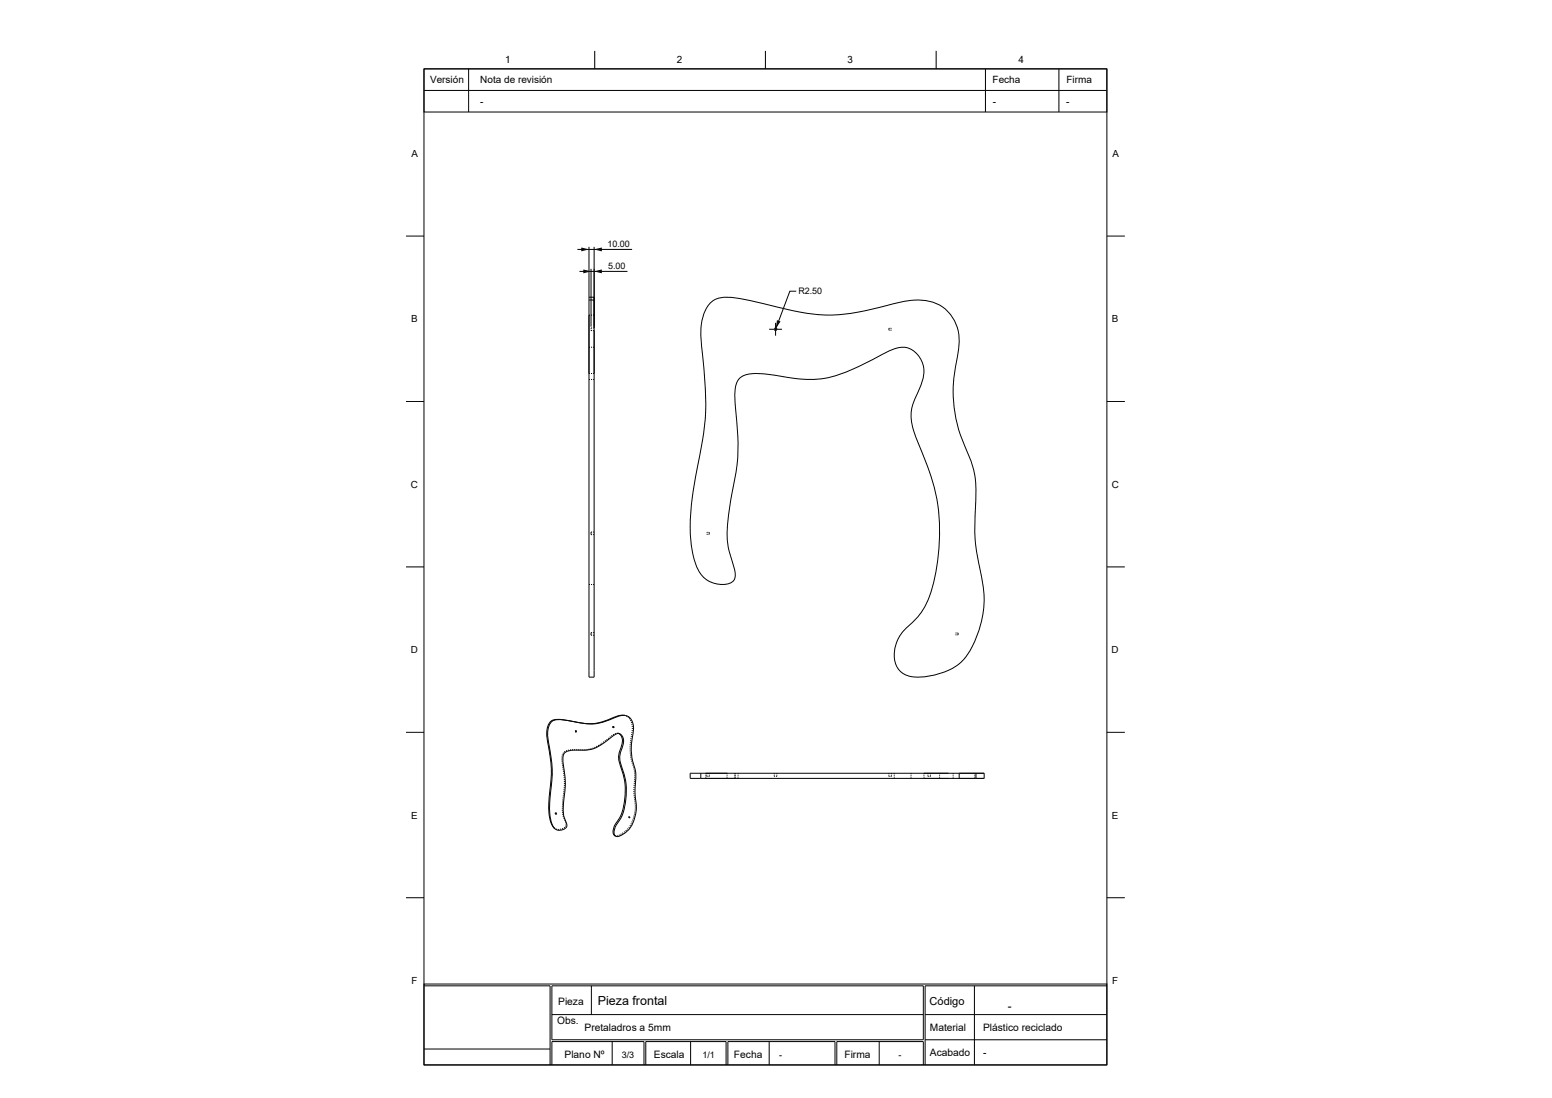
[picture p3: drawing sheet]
<svg xmlns="http://www.w3.org/2000/svg" width="420mm" height="297mm" viewBox="0 0 420 297" stroke-linecap="round" stroke-linejoin="round" font-family="sans-serif">
<g fill="none" stroke="#000" stroke-width=".27">
<path d="M114.7 18.6h184.8v269.5h-184.8zM114.7 18.6h184.8v11.7h-184.8zM126.8 18.6v11.7M160.9 13.8v4.8M207.1 13.8v4.8M253.3 13.8v4.8M266.7 18.6v11.7M286.6 18.6v11.7M114.7 24.5h184.8M109.9 63.9h4.8M156.3 67.5h14.8M156.8 73.4h13"/>
<path d="M159.4 66.8v13.6M159.9 72.7v15.7M160.8 66.8v21.6M215.5 78.8h-1.8l-3.7 9.9a.35 .35 0 0 1 .2 .4 .35 .35 0 0 1-.2 .3M299.5 63.9h4.9M159.4 81.2v102h1.4v-102M159.4 93.9h.3M159.4 81.2h1.4M159.7 85.2h-.3v15.8h.3M159.9 89.2v.2h.3M159.9 93.9h.3M159.9 85.2h.3"/>
<path d="M160.2 88.7h-.3v.2M160.5 93.9h.3M160.5 89.4h.3v11.6h-.3M160.5 85.2h.3M160.8 80.4v8.3h-.3M160.8 80.4v.8M160.8 80.4h-1.4v.8M192.1 82.1a6.8 6.8 0 0 1 6.2-1.6l8.8 1.8a65.6 65.6 0 0 0 19 2.9 97.4 97.4 0 0 0 18-3.6 13.6 13.6 0 0 1 11.7 1.9 11.9 11.9 0 0 1 3.5 12.1 38.3 38.3 0 0 0 2.7 27.2 26.8 26.8 0 0 1 2 14.1 54.4 54.4 0 0 0 1.7 19.7 26.8 26.8 0 0 1-5.3 22.2 18.1 18.1 0 0 1-14.7 4 5.8 5.8 0 0 1-3.6-7.1 11.5 11.5 0 0 1 4.8-7.3 19.7 19.7 0 0 0 5.8-10.8 53.3 53.3 0 0 0-3.8-36.7 20.1 20.1 0 0 1-2.2-10l1-3.1a16 16 0 0 0 2.3-8.3 5.9 5.9 0 0 0-8-5.1l-1.7 .7a72.7 72.7 0 0 1-16.2 7.1 37 37 0 0 1-14.7-.7 18.2 18.2 0 0 0-8.1 .1 4.4 4.4 0 0 0-2.4 4.6l.1 3.8a60.4 60.4 0 0 1-.3 20.1 69.2 69.2 0 0 0-1.8 16.4l.4 2.7 1.5 4.8a2.74 2.74 0 0 1-1.9 4 7.4 7.4 0 0 1-8.8-5.8 47.3 47.3 0 0 1-.1-21.8l.6-3.5a73 73 0 0 0 2.2-23.4l-.8-8.8a17.4 17.4 0 0 1 1.6-11.9zM208.1 89.1h3.5M209.6 89.2l.2 .2M209.8 88.7l-.2 .2M209.9 87.3v3.5"/>
<path d="M240.7 88.7a.35 .35 0 0 0-.2 .4 .35 .35 0 0 0 .2 .3M241 88.7l.2 .2M241.2 89.2l-.2 .2M109.9 108.6h4.8M159.4 102.6h.3M159.9 101h.3M159.9 102.6h.3M160.5 102.6h.3M299.5 108.6h4.9M109.9 153.3h4.8M159.4 158.1h.3M159.9 158.1h.3"/>
<path d="M160.2 143.9h-.3v.7h.3M160.5 143.9h.3M160.5 144.6h.3M160.5 158.1h.3M191.3 144.4l.2 .2M191.5 143.9l-.2 .2M191.8 143.9a.35 .35 0 0 1 .2 .4 .35 .35 0 0 1-.2 .3M299.5 153.3h4.9M160.2 171.1h-.3v.7h.3M160.5 171.1h.3M160.5 171.8h.3M258.6 171.6l.2 .2"/>
<path d="M258.8 171.1l-.2 .2M259.1 171.2a.35 .35 0 0 1 .2 .3 .35 .35 0 0 1-.2 .3M109.9 198.1h4.8M155.7 197.7l.2 .3M155.8 197.7h.1M155.9 197.7v.3M164.4 200l-.3 .1M164.8 199.6l-.2 .2M165.2 199.3l-.2 .1M165.7 198.9l-.3 .2M165.9 196.8h.1M165.9 196.5v.3"/>
<path d="M165.9 196.5l.2 .1M166.1 196.6l-.1 .2M166.1 198.6l-.2 .2M166.6 198.4l-.2 .1M166.9 198.3h.3M167.2 198.3a2.57 2.57 0 0 1 1 3.6 6.4 6.4 0 0 0 0 6 17.7 17.7 0 0 1-.8 13.7 4.2 4.2 0 0 0-1.3 4.2l.2 .2M167.2 198.3l.4 .1M167.6 198.4a2.89 2.89 0 0 1 .7 4.1 6.1 6.1 0 0 0 .2 5.6 17.8 17.8 0 0 1-.8 13.7 4.2 4.2 0 0 0-1.3 4.2l.1 .2M167.6 198.4a5.4 5.4 0 0 0-3.2 1.8 9.9 9.9 0 0 1-8.4 2.7 3.4 3.4 0 0 0-3.5 1.3l-.2 1.6a30.3 30.3 0 0 1 .2 11.9 8.2 8.2 0 0 0 .9 5.1 1.42 1.42 0 0 1-1.5 1.7h-1l-.8-.4M168.8 193.5h.4M168.8 193.5a12.9 12.9 0 0 0-5.1 1.5 16.6 16.6 0 0 1-9.9-.1 7.8 7.8 0 0 0-4.6 .1 6.1 6.1 0 0 0-1 5.9 35.1 35.1 0 0 1 .4 14.7 14.4 14.4 0 0 0 1 8l.2 .2M169.2 193.5a3.3 3.3 0 0 1 2.2 4.2 18.3 18.3 0 0 0 .6 11v2.7a27.8 27.8 0 0 0 .2 7.2 8.2 8.2 0 0 1-4.1 7.4l-.8 .3-.8-.1"/>
<path d="M169.2 193.5a12.9 12.9 0 0 0-5.2 1.6 16.6 16.6 0 0 1-9.9-.1 7.8 7.8 0 0 0-4.7 .1 6.2 6.2 0 0 0-.9 5.9 35.4 35.4 0 0 1 .4 14.8 14.5 14.5 0 0 0 .9 8l.3 .3M169.4 193.6l.3 .2M169.9 193.9l.2 .2M170.3 194.3l.2 .2M170.6 194.8l.1 .2M170.8 199.7l-.1 .2M170.8 195.3l.1 .2M170.9 199.1l-.1 .3M171 198.6l-.1 .2M171 195.8l.1 .3M171 198v.3M171.1 196.4v.2"/>
<path d="M171.1 197.5v.2M171.1 196.9v.3M299.5 198.1h4.9M150.5 219.9l-.2 .2M150.5 219.9l.1 .1M152.1 205.2v.2M152.1 205.7v.3M152.1 204.6v.3M152.1 206.3l.1 .3M152.2 219v.3M152.2 218.5v.3M152.2 219.6v.3"/>
<path d="M152.2 217.9v.3M152.2 206.8l.1 .3M152.2 204.1l-.1 .2M152.2 217.4v.2M152.3 216.8v.3M152.3 207.4v.3M152.3 216.2v.3M152.4 207.9v.3M152.4 215.7v.3M152.5 208.5v.3M152.5 215.1l-.1 .3M152.5 203.6l-.2 .2"/>
<path d="M152.5 214.6v.3M152.5 209l.1 .3M152.6 214v.3M152.6 209.6v.3M152.7 213.5l-.1 .3M152.7 210.1v.3M152.7 210.7v.3M152.7 212.9v.3M152.7 211.3v.2M152.7 212.4v.2M152.7 211.8v.3M152.9 203.2l-.2 .2"/>
<path d="M153.4 203l-.2 .1M154 202.9l-.3 .1M154.5 202.8l-.3 .1M155.1 202.8h-.3M155.6 202.8h-.2M155.9 202.8h.3M156.5 202.8h.3M157 202.8h.3M157.9 202.8h-.3M158.4 202.8h-.3M159 202.7l-.3 .1M159.5 202.6l-.2 .1"/>
<path d="M160.1 202.5l-.3 .1M160.6 202.3l-.3 .1M161.1 202.1l-.2 .1M161.6 201.8l-.2 .2M162.1 201.6l-.3 .1M162.6 201.3l-.3 .1M163 200.9l-.2 .2M163.5 200.6l-.3 .2M163.9 200.3l-.2 .2M170.5 202.4v.3M170.5 201.9v.3M170.5 203v.3"/>
<path d="M170.6 201.3l-.1 .3M170.6 203.6v.2M170.6 204.1v.3M170.6 200.8v.2M170.7 204.7v.2M170.7 200.2l-.1 .3M170.8 205.2v.3M170.9 205.8l.1 .2M171.1 206.3v.3M171.2 206.8l.1 .3M171.4 207.3l.1 .3M171.5 214l.1 .3"/>
<path d="M171.5 207.9l.1 .2M171.6 213.4l-.1 .3M171.6 214.5v.3M171.6 212.9v.2M171.6 215.1v.3M171.6 212.3v.3M171.7 211.8l-.1 .2M171.7 215.6v.3M171.7 208.4v.3M171.7 211.2v.3M171.7 216.2l.1 .3M171.7 209l.1 .3"/>
<path d="M171.7 210.6v.3M171.8 210.1v.3M171.8 209.5v.3M171.8 216.7v.3M171.8 219.5v.3M171.9 217.3v.3M171.9 219v.2M171.9 217.9v.2M171.9 218.4v.3M189.6 209.2h70M189.6 210.6h70M189.6 209.2v1.4"/>
<path d="M189.6 209.2h-2.8v1.4h2.8M191 210.3v.3h7.9v-.3M191 209.4v-.2h5.8v.2M191 209.7v.3M191.3 209.7v.3h.2M191.3 209.2v.2M192 209.2v.2M192 209.7v.3h-.2M196.8 209.7v.3M196.8 210.3v.3M198.9 209.2v.2M198.9 209.7v.3"/>
<path d="M199 209.2v.2M199 209.7v.3M199 210.3v.3M199.7 209.2v.2M199.7 209.7v.3M199.7 210.3v.3M209.5 209.2v.2M209.5 209.7v.3h.2M210.2 209.7v.3h-.2M210.2 209.2v.2M240.5 209.7v.3h.2M240.5 209.2v.2"/>
<path d="M241.2 209.2v.2M241.2 209.7v.3h-.2M242 209.2v.2M242 209.7v.3M242 210.3v.3M246.5 209.2v.2M246.5 209.7v.3M246.5 210.3v.3M250 210.3v.3h4.3M250 209.7v.3M251.1 209.7v.3h.2M251.1 209.2v.2"/>
<path d="M251.8 209.2v.2M251.8 209.7v.3h-.2M254.3 209.2v.2M254.3 209.7v.3M254.3 210.3v.3M254.3 210.6h2.3M254.3 209.2h2.3M254.3 209.2h-4.3v.2M257.9 209.2v.2M257.9 209.7v.3M257.9 210.3v.3M259.6 209.2h6.7"/>
<path d="M259.6 209.2v1.4M259.6 210.6h4.5M259.6 209.2h4.5M263.8 210.3v.3h-4.2M263.8 209.2v.2M263.8 209.7v.3M264.1 209.2h2.2M264.1 210.6h2.2M264.1 209.2v1.4M266.3 209.2v1.4M149.8 223.8l.3 .3M149.8 223.8l.4 .3"/>
<path d="M150.3 220.1l.1 .1M150.5 224.3h.3M150.6 220l-.2 .2M151.3 224.4h-.3M151.9 224.3h-.3M152.3 220.1v.3M152.4 220.7l.1 .2M152.4 224.1l-.3 .1M152.6 221.2l.1 .3M152.8 221.7l.1 .3M152.9 223.8l-.3 .1M153 222.2l.1 .3"/>
<path d="M153.2 223.3l-.2 .3M153.2 222.8v.2M166.3 226l.2 .2M166.3 226l.3 .1M167.2 226l-.3 .1M167.7 225.8l-.3 .1M168.2 225.6l-.3 .1M168.6 225.3l-.2 .1M169.1 224.9l-.2 .2M169.6 224.5l-.3 .3M170 224.1l-.2 .2M170.2 221.1l.1 .1"/>
<path d="M170.3 220.9l-.1 .2M170.3 220.9l.1 .1M170.3 223.7l-.1 .2M170.4 221l-.1 .2M170.6 223.2l-.1 .3M170.9 222.7l-.2 .3M171.1 222.2l-.1 .3M171.3 221.7l-.1 .2M171.5 221.1l-.1 .3M171.6 220.6l-.1 .3M171.7 220.1v.2M109.9 242.8h4.8"/>
<path d="M299.5 242.8h4.9M114.7 266.2h184.8v21.9h-184.8zM114.7 266.7h34.2v21.4M149.4 266.7h100.5v14.6h-100.5zM149.4 274.4h100.5M160 266.7v7.7M250.4 274.4h49.1M263.7 266.7v21.3M299.5 266.7h-49.1v21.4M114.7 283.8h34.2M149.4 288.1v-6.4h24.9v6.4M165.7 281.7v6.4"/>
<path d="M174.8 288.1v-6.4h21.7v6.4M186.9 281.7v6.4M197 288.1v-6.4h29v6.4M208.2 281.7v6.4M237.9 281.7v6.4M249.9 288.1v-6.4h-23.4v6.4M250.4 281.3h49.1"/>
</g>
<path d="M157.3 66.9l2.1 .6-2.1 .5zM157.9 72.9l2 .5-2 .5zM160.8 73.4l2.1-.5v1zM160.8 67.5l2.1-.6v1.1zM210.3 86.6l.9 .4-1.2 1.7z" fill="#000"/>
<text font-size="3.4" x="161.8" y="271.9">Pieza frontal</text>
<text font-size="3.1" x="272.7" y="273.3">-</text>
<text font-size="3" x="251.6" y="271.9">Código</text>
<g font-size="2.8">
<text x="151.1" y="271.8">Pieza</text>
<text x="150.8" y="277.1">Obs.</text>
<text x="158.2" y="279">Pretaladros a 5mm</text>
<text x="251.6" y="278.8">Material</text>
<text x="266" y="278.9">Plástico reciclado</text>
<text x="152.8" y="286.2">Plano Nº</text>
<text x="177" y="286.2">Escala</text>
<text x="198.6" y="286.2">Fecha</text>
<text x="228.5" y="286.2">Firma</text>
<text x="251.7" y="285.6">Acabado</text>
<text x="266" y="285.6">-</text>
</g>
<g font-size="2.7">
<text x="116.4" y="22.5">Versión</text>
<text x="130" y="22.5">Nota de revisión</text>
<text x="268.6" y="22.5">Fecha</text>
<text x="288.6" y="22.5">Firma</text>
<text x="129.9" y="28.3">-</text>
<text x="268.7" y="28.3">-</text>
<text x="288.5" y="28.3">-</text>
</g>
<g font-size="2.6">
<text x="136.7" y="17.2">1</text>
<text x="183.2" y="17.2">2</text>
<text x="229.3" y="17.2">3</text>
<text x="275.7" y="17.2">4</text>
<text x="111.4" y="42.5">A</text>
<text x="301.1" y="42.5">A</text>
<text x="111.2" y="87.2">B</text>
<text x="300.9" y="87.2">B</text>
<text x="111.2" y="131.9">C</text>
<text x="300.9" y="131.9">C</text>
<text x="111.2" y="176.7">D</text>
<text x="300.8" y="176.7">D</text>
<text x="111.2" y="221.4">E</text>
<text x="300.9" y="221.4">E</text>
<text x="111.3" y="266.2">F</text>
<text x="301" y="266.2">F</text>
</g>
<g font-size="2.4">
<text x="164.4" y="66.9">10.00</text>
<text x="164.5" y="72.8">5.00</text>
<text x="216" y="79.6">R2.50</text>
<text x="168.2" y="286.2">3/3</text>
<text x="190.1" y="286.2">1/1</text>
<text x="210.9" y="286.2">-</text>
<text x="243.2" y="286.1">-</text>
</g>
</svg>
